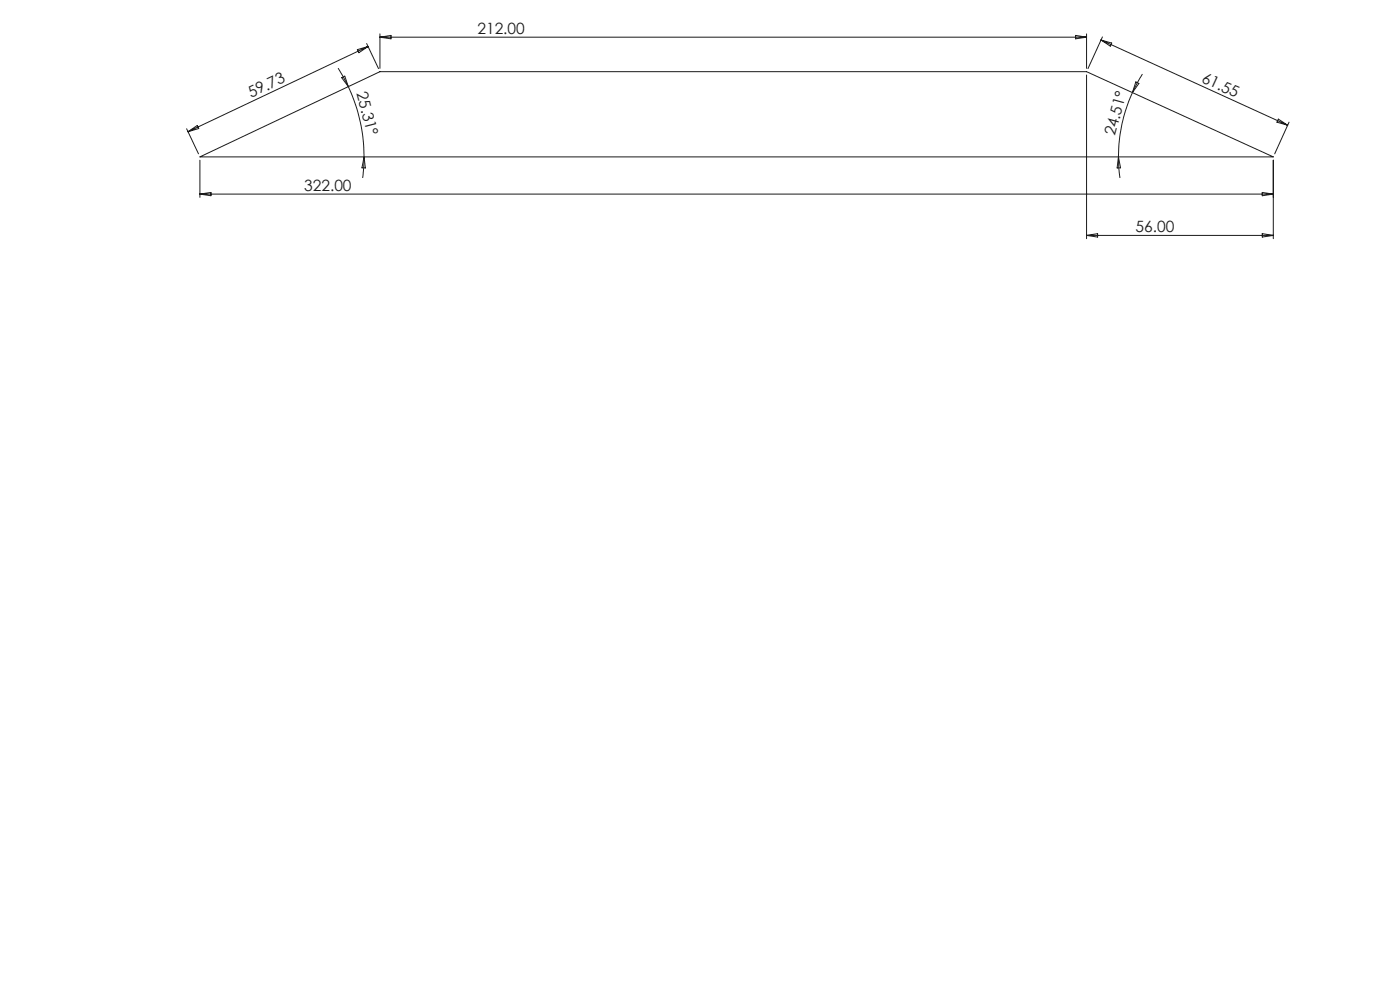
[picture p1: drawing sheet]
<svg xmlns="http://www.w3.org/2000/svg" width="420mm" height="297mm" viewBox="0 0 420 297" stroke-linecap="round" stroke-linejoin="round" font-family="sans-serif">
<g fill="none" stroke="#191924" stroke-width=".3">
<path d="M107.2 14.9l3.2-1-2.7 1.9zM110 13l3.6 7.6M110.4 13.9l-54 25.6M114 10.2v10.3M114 11.1h212M114 11.1l3.3-.5v1zM322.7 10.6l3.3 .5-3.3 .5zM326 10.2v10.3M330.3 12l56 25.5M330.3 12l3.2 .9-.4 .9zM330.7 11.1l-4.3 9.5M56 38.6l3.5 7.5"/>
<path d="M56.4 39.5l2.8-1.9 .4 .9zM101.4 20.4l3.1 5.6M102.5 23.3l.9-.5 1.1 3.2zM104.5 26a50.5 50.5 0 0 1 4.7 21M326 22.5v49M339.7 27.8a46 46 0 0 0-4.2 19.2M340.7 24.5l1 .5-2 2.8zM342.7 22.2l-3 5.6M383.5 35.7l2.8 1.8-3.2-.9zM386.7 36.6l-4.3 9.5M60 47l54-25.5h212l56 25.5zM60 48v11.2"/>
<path d="M60 58.2h322M60 58.2l3.3-.5v1zM109.2 47l-.4 6.3M109.2 47l.4 3.3h-1zM335.5 47l.5 6.3M335.5 47l.7 3.3h-1.1zM378.7 57.7l3.3 .5-3.3 .5zM382 48v23.5M326 70.6h56M326 70.6l3.3-.6v1zM378.7 70l3.3 .6-3.3 .4z"/>
</g>
<g font-size="4.7" fill="#191924">
<text x="143.2" y="10.1">212.00</text>
<text x="75.3" y="29.4" transform="rotate(-25 75.3 29.4)">59.73</text>
<text x="106.9" y="27.8" transform="rotate(75 106.9 27.8)">25.31°</text>
<text x="360.2" y="24.5" transform="rotate(25 360.2 24.5)">61.55</text>
<text x="334.5" y="40.9" transform="rotate(-75 334.5 40.9)">24.51°</text>
<text x="91.3" y="57.1">322.00</text>
<text x="340.7" y="69.5">56.00</text>
</g>
</svg>
